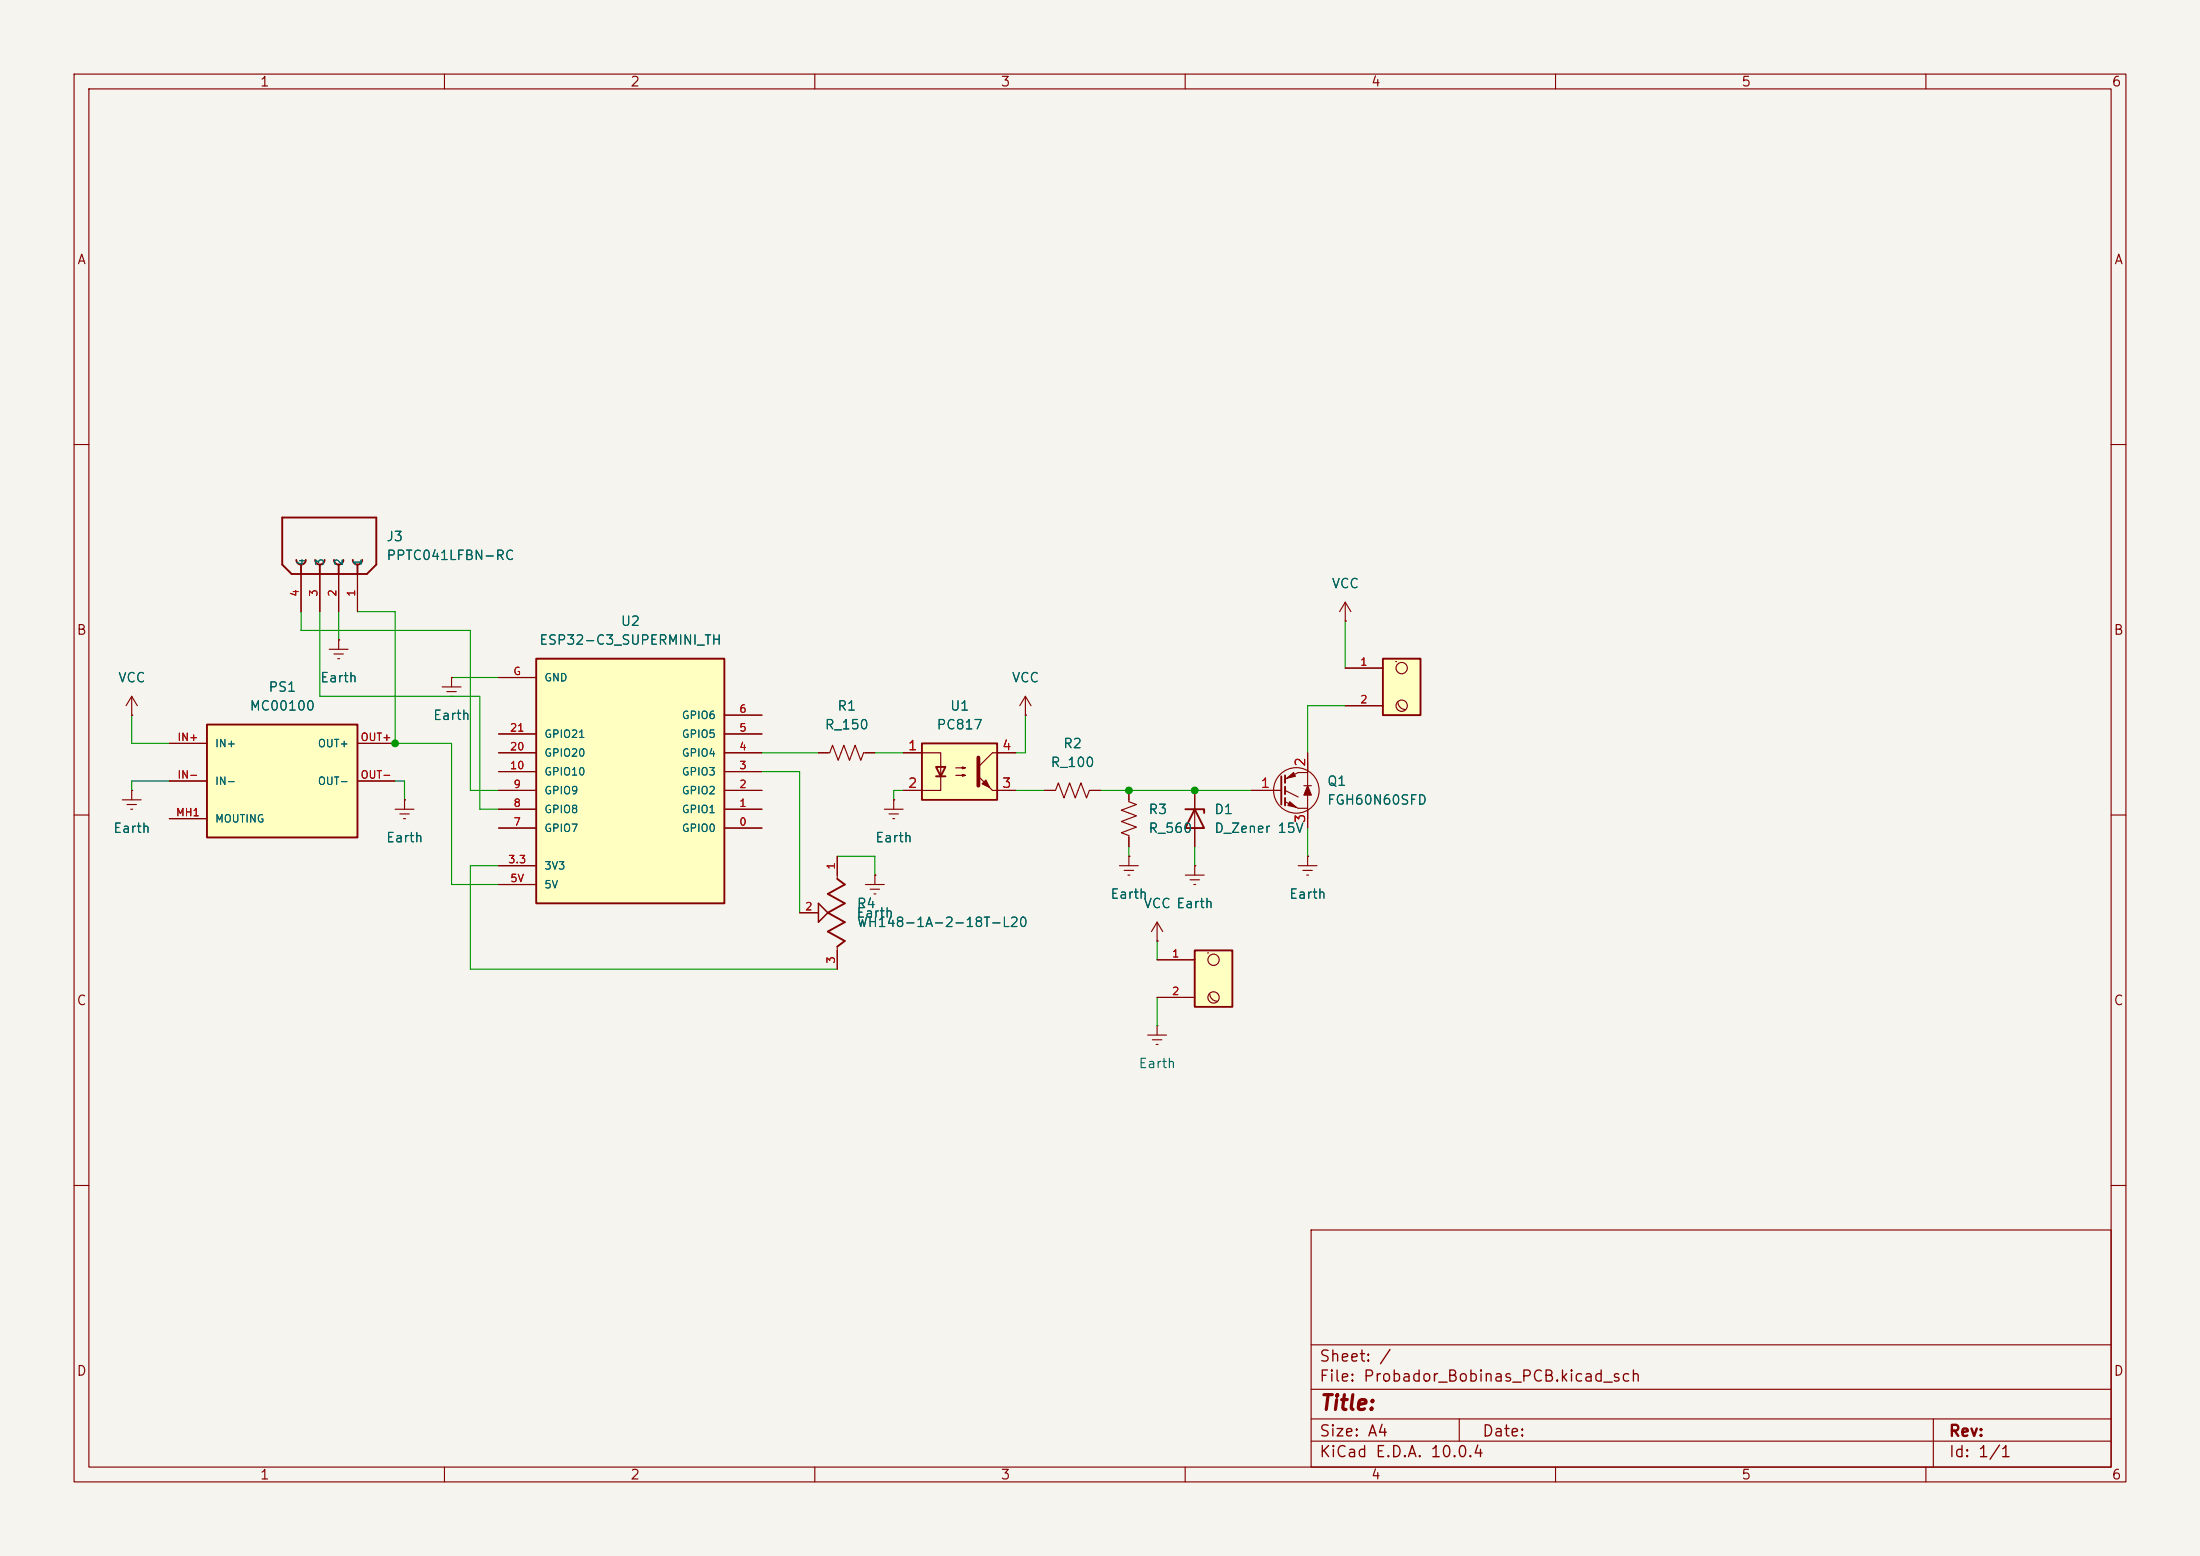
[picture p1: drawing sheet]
<svg xmlns="http://www.w3.org/2000/svg" width="297mm" height="210mm" viewBox="0 0 297 210" stroke-linecap="round" stroke-linejoin="round" font-family="sans-serif">
<path d="M0 0h297v210h-297z" fill="#f5f4ef" stroke="#f5f4ef" stroke-width=".14"/>
<g fill="none" stroke="#840000" stroke-width=".15">
<path d="M10 10h277v190h-277zM12 12h273v186h-273zM60 10v2M110 10v2M160 10v2M210 10v2M260 10v2M10 60h2M285 60h2M10 110h2M285 110h2M10 160h2"/>
<path d="M177 166h108v32h-108zM285 160h2M60 198v2M110 198v2M160 198v2M177 194.5h108M177 191.5h108M177 187.5h108M177 181.5h108M197 191.5v3M210 198v2M260 198v2"/>
<path d="M261 191.5v6.5"/>
</g>
<path d="M72.4 88.9h25.4v33h-25.4z" fill="#ffffc2"/>
<path d="M38.1 69.9h12.7v6.3l-1.3 1.3h-10.1l-1.3-1.3zM40 75.6a.64 .64 0 0 0 .6 .6 .64 .64 0 0 0 .7-.6M40.6 76.2v1.3M42.5 75.6a.64 .64 0 0 0 .7 .6 .64 .64 0 0 0 .6-.6M43.2 76.2v1.3M45.1 75.6a.64 .64 0 0 0 .6 .6 .64 .64 0 0 0 .7-.6M45.7 76.2v1.3M47.6 75.6a.64 .64 0 0 0 .7 .6 .64 .64 0 0 0 .6-.6M48.3 76.2v1.3M72.4 88.9h25.4v33h-25.4zM113 118.6l1 .8-2.2 1.3 2.2 1.2-2.2 1.3 2.2 1.3-2.2 1.2 2.2 1.3-1 .8" fill="none" stroke="#840000" stroke-width=".25"/>
<g fill="none" stroke="#840000" stroke-width=".15">
<path d="M40.6 77.5v5.1M43.2 77.5v5.1M45.7 77.5v5.1M48.3 77.5v5.1M67.3 99.1h5.1M67.3 91.4h5.1M97.8 99.1h5.1M97.8 96.5h5.1M67.3 111.8h5.1M67.3 109.2h5.1M67.3 106.7h5.1M67.3 104.1h5.1"/>
<path d="M67.3 116.8h5.1M67.3 101.6h5.1M67.3 119.4h5.1M97.8 111.8h5.1M97.8 109.2h5.1M97.8 106.7h5.1M97.8 104.1h5.1M97.8 101.6h5.1M113 115.6v3M107.9 123.2h2.6M113 127.8v3"/>
</g>
<path d="M110.5 121.9l1.3 1.3-1.3 1.3z" fill="none" stroke="#840000" stroke-width=".2"/>
<path d="M124.5 100.3h10.1v7.7h-10.1z" fill="#ffffc2"/>
<path d="M124.5 100.3h10.1v7.7h-10.1zM126.4 103.5h1.2l-.6 1.3zM126.4 104.8h1.2" fill="none" stroke="#840000" stroke-width=".25"/>
<g fill="none" stroke="#840000" stroke-width=".15">
<path d="M110.5 101.6h1.5l.4-1 .8 2 .7-2 .8 2 .7-2 .8 2 .4-1h1.5M116.8 119.4h2.6M118.1 118.1h.1M118.1 118.1v1.3M119.4 109.2h2.5M120 109.9h1.3M120.5 110.5h.3M120.6 108h.1M120.6 108v1.2M121.9 101.6h5.1v5.1h-5.1M129 103.6h1.3l-.4 .2v-.3l.4 .1M129 104.6h1.3l-.4 .2v-.3l.4 .1"/>
<path d="M134 106.7h3.2M137.2 101.6h-3.2l-1.9 1.9M117.5 120h1.2M118 120.7h.2M154.9 139.7h2.6M156.2 138.4h.1M156.2 138.4v1.3M155.6 140.3h1.2M156.1 141h.2"/>
</g>
<path d="M132.1 102.2v3.8" fill="none" stroke="#840000" stroke-width=".51"/>
<g fill="#840000" stroke="#840000" stroke-width=".15">
<path d="M132.6 105.8l.5-.5 .5 1z"/>
<path d="M132.1 104.8l1.9 1.9z"/>
</g>
<path d="M186.7 88.9h5.1v7.6h-5.1z" fill="#ffffc2"/>
<g fill="none" stroke="#840000" stroke-width=".15">
<path d="M181.6 90.2h5.1M181.6 95.3h5.1M188.4 89.3h.1M188.7 94.7a1.02 1.02 0 0 0 1 1.1M16.5 108h2.5M17.1 108.6h1.3M17.7 109.2h.2M17.8 106.7h.1M17.8 106.7v1.3"/>
<circle cx="189.2" cy="95.2" r=".76"/>
<circle cx="189.2" cy="90.2" r=".76"/>
</g>
<path d="M186.7 88.9h5.1v7.6h-5.1z" fill="none" stroke="#840000" stroke-width=".25"/>
<path d="M161.3 128.3h5.1v7.6h-5.1z" fill="#ffffc2"/>
<g fill="none" stroke="#840000" stroke-width=".15">
<path d="M59.7 92.7h2.5M60.3 93.3h1.3M60.8 94h.3M61 91.4h.1M61 91.4v1.3M138.4 96.5h.1M138.4 94l-.7 1.3M138.4 94l.8 1.3M138.4 94v2.5M181.6 83.8h.1M181.6 81.3l-.8 1.3M181.6 81.3l.8 1.3"/>
<path d="M181.6 81.3v2.5M141 106.7h1.5l.4-1 .7 2 .8-2 .8 2 .7-2 .8 2 .4-1h1.5M151.1 116.8h2.6M151.8 117.5h1.2M152.3 118.1h.2M152.4 115.6h.1M152.4 106.7v1.5l1 .4-2 .7 2 .8-2 .8 2 .7-2 .8 1 .4v1.5M152.4 115.6v1.2M160 118.1h2.6M160.7 118.7h1.2M161.2 119.4h.2M161.3 116.8h.1"/>
<path d="M161.3 116.8v1.3M168.9 106.7h4.1M173.5 108.2l1.8 .9h1.2M173.5 106.7l1.8 .9M175.3 116.8h2.5M175.9 117.5h1.3M176 106h1M176.4 118.1h.3M176.5 115.6h.1M176.5 104.3h-1.2l-1.8 .9M176.5 101.6v10.2M176.5 115.6v1.2"/>
<path d="M156.2 127h.1M156.2 129.5h5.1M156.2 134.6h5.1M156.2 124.5l-.8 1.2M156.2 124.5l.8 1.2M156.2 124.5v2.5M163 128.6h.1M163.3 134.1a1.02 1.02 0 0 0 1 1"/>
<circle cx="175" cy="106.7" r="3.1"/>
<circle cx="163.8" cy="134.6" r=".76"/>
<circle cx="163.8" cy="129.5" r=".76"/>
</g>
<path d="M173 104.8v3.8M173.5 104.6v1.1M173.5 106.2v1M173.5 107.7v1M161.3 128.3h5.1v7.6h-5.1z" fill="none" stroke="#840000" stroke-width=".25"/>
<g fill="#840000" stroke="#840000" stroke-width=".15">
<path d="M176.5 106l.5 1.3h-1z"/>
<path d="M174.1 108.2l.9 .8-1.1-.3z"/>
<path d="M173.7 105l.9-.7 .3 .5z"/>
</g>
<path d="M27.9 97.8h20.4v15.2h-20.4z" fill="#ffffc2"/>
<path d="M27.9 97.8h20.4v15.2h-20.4zM160 109.2h2.6v.5M161.3 109.2l1.3 2.6h-2.6z" fill="none" stroke="#840000" stroke-width=".25"/>
<g fill="none" stroke="#840000" stroke-width=".15">
<path d="M40.6 77.5v5.1M43.2 77.5v5.1M45.7 77.5v5.1M48.3 77.5v5.1M17.8 96.5h.1M17.8 94l-.8 1.3M17.8 94l.7 1.3M17.8 94v2.5M44.4 87.6h2.6M45.1 88.3h1.3M45.6 88.9h.2M45.7 86.4h.1"/>
<path d="M45.7 86.4v1.2M61 91.4h.1M67.3 99.1h5.1M67.3 91.4h5.1M97.8 99.1h5.1M97.8 96.5h5.1M138.4 96.5h.1M181.6 83.8h.1M181.6 90.2h5.1M181.6 95.3h5.1M17.8 106.7h.1M22.9 100.3h5"/>
<path d="M22.9 105.4h5M22.9 110.5h5M48.3 100.3h5M48.3 105.4h5M53.3 109.2h2.6M54 109.9h1.2M54.5 110.5h.2M54.6 108h.1M54.6 108v1.2M67.3 109.2h5.1M67.3 111.8h5.1M67.3 106.7h5.1"/>
<path d="M67.3 104.1h5.1M67.3 116.8h5.1M67.3 101.6h5.1M67.3 119.4h5.1M97.8 109.2h5.1M97.8 111.8h5.1M97.8 106.7h5.1M97.8 104.1h5.1M97.8 101.6h5.1M110.5 101.6h1.3M113 115.6v2.5M116.8 101.6h1.3"/>
<path d="M118.1 118.1h.1M120.6 108h.1M121.9 106.7h2.6M121.9 101.6h2.6M134.6 106.7h2.6M134.6 101.6h2.6M141 106.7h1.2M147.3 106.7h1.3M152.4 115.6h.1M152.4 106.7v1.3M152.4 113v1.3M161.3 116.8h.1"/>
<path d="M161.3 106.7v7.6M168.9 106.7h3.8M176.5 115.6h.1M176.5 101.6v2.5M176.5 109.2v2.6M107.9 123.2h2.6M113 128.3v2.5M156.2 127h.1M156.2 129.5h5.1M156.2 134.6h5.1"/>
</g>
<g fill="none" stroke="#009600" stroke-width=".15">
<path d="M17.8 96.5v3.8h5.1M40.6 82.6v2.5h22.9v21.6h3.8M43.2 82.6v11.4h21.6v15.2h2.5M45.7 82.6v3.8M48.3 82.6h5v17.7h7.7v19.1h6.3M61 91.4h6.3M138.4 96.5v5.1h-1.2M181.6 83.8v6.4M181.6 95.3h-5.1v6.3M22.9 105.4h-5.1v1.3M53.3 105.4h1.3v2.6M67.3 116.8h-3.8v14h49.5"/>
<path d="M102.9 104.1h5v19.1M102.9 101.6h7.6M113 115.6h5.1v2.5M118.1 101.6h3.8M121.9 106.7h-1.3v1.3M137.2 106.7h3.8M148.6 106.7h20.3M152.4 114.3v1.3M161.3 114.3v2.5M176.5 111.8v3.8M156.2 127v2.5M156.2 134.6v3.8"/>
</g>
<g fill="#009600" stroke="#009600" stroke-width=".14">
<circle cx="53.3" cy="100.3" r=".46"/>
<circle cx="152.4" cy="106.7" r=".46"/>
<circle cx="161.3" cy="106.7" r=".46"/>
</g>
<text font-size="2" fill="#840000" x="178" y="190.8">Title:</text>
<g font-size="1.5" fill="#840000">
<text x="178" y="184.2">Sheet: /</text>
<text x="178" y="186.9">File: Probador_Bobinas_PCB.kicad_sch</text>
<text x="178" y="197.1">KiCad E.D.A. 10.0.4</text>
<text x="178" y="194.3">Size: A4</text>
<text x="200" y="194.3">Date:</text>
<text x="263" y="194.3">Rev:</text>
<text x="263" y="197.1">Id: 1/1</text>
</g>
<g font-size="1.3" fill="#840000">
<text x="35" y="12">1</text>
<text x="85" y="12">2</text>
<text x="135" y="12">3</text>
<text x="185" y="12">4</text>
<text x="235" y="12">5</text>
<text x="285" y="12">6</text>
<text x="10.3" y="36">A</text>
<text x="285.3" y="36">A</text>
<text x="10.3" y="86">B</text>
<text x="285.3" y="86">B</text>
<text x="10.3" y="136">C</text>
<text x="285.3" y="136">C</text>
<text x="10.3" y="186">D</text>
<text x="285.3" y="186">D</text>
<text x="35" y="200">1</text>
<text x="85" y="200">2</text>
<text x="135" y="200">3</text>
<text x="185" y="200">4</text>
<text x="235" y="200">5</text>
<text x="285" y="200">6</text>
</g>
<g font-size="1.3" fill="#006464">
<text x="52.1" y="73.4">J3</text>
<text x="52.1" y="75.9">PPTC041LFBN-RC</text>
<text x="179.7" y="79.7">VCC</text>
<text x="72.7" y="87.3">ESP32-C3_SUPERMINI_TH</text>
<text x="83.7" y="84.8">U2</text>
<text x="15.9" y="92.4">VCC</text>
<text x="36.2" y="93.7">PS1</text>
<text x="43.1" y="92.4">Earth</text>
<text x="136.5" y="92.4">VCC</text>
<text x="33.6" y="96.2">MC00100</text>
<text x="58.4" y="97.5">Earth</text>
<text x="111.3" y="98.8">R_150</text>
<text x="113" y="96.2">R1</text>
<text x="126.4" y="98.8">PC817</text>
<text x="128.2" y="96.2">U1</text>
<text x="143.4" y="101.3">R2</text>
<text x="141.7" y="103.8">R_100</text>
<text x="179.1" y="106.4">Q1</text>
<text x="15.2" y="112.7">Earth</text>
<text x="154.9" y="110.2">R3</text>
<text x="154.9" y="112.7">R_560</text>
<text x="163.8" y="110.2">D1</text>
<text x="163.8" y="112.7">D_Zener 15V</text>
<text x="179.1" y="108.9">FGH60N60SFD</text>
<text x="52" y="114">Earth</text>
<text x="118.1" y="114">Earth</text>
<text x="115.5" y="124.2">Earth</text>
<text x="115.6" y="122.9">R4</text>
<text x="115.6" y="125.4">WH148-1A-2-18T-L20</text>
<text x="149.8" y="121.6">Earth</text>
<text x="154.3" y="122.9">VCC Earth</text>
<text x="173.9" y="121.6">Earth</text>
<text x="153.6" y="144.5">Earth</text>
</g>
<g font-size="1.3" fill="#a90000">
<text x="122.5" y="101.6">1</text>
<text x="135.2" y="101.6">4</text>
<text x="122.5" y="106.7">2</text>
<text x="135.2" y="106.7">3</text>
<text x="170.1" y="106.7">1</text>
<text x="176.5" y="103.6" transform="rotate(-90 176.5 103.6)">2</text>
<text x="176.5" y="111.2" transform="rotate(-90 176.5 111.2)">3</text>
</g>
<g font-size="1" fill="#006464">
<text x="41.4" y="76.5" transform="rotate(-90 41.4 76.5)">4</text>
<text x="44" y="76.5" transform="rotate(-90 44 76.5)">3</text>
<text x="46.5" y="76.5" transform="rotate(-90 46.5 76.5)">2</text>
<text x="49" y="76.5" transform="rotate(-90 49 76.5)">1</text>
<text x="73.4" y="92.2">GND</text>
<text x="29" y="101.1">IN+</text>
<text x="42.8" y="101.1">OUT+</text>
<text x="73.4" y="99.8">GPIO21</text>
<text x="92" y="99.8">GPIO5</text>
<text x="92" y="97.3">GPIO6</text>
<text x="29" y="106.2">IN-</text>
<text x="42.8" y="106.2">OUT-</text>
<text x="73.4" y="107.5">GPIO9</text>
<text x="73.4" y="104.9">GPIO10</text>
<text x="73.4" y="102.4">GPIO20</text>
<text x="92" y="107.5">GPIO2</text>
<text x="92" y="104.9">GPIO3</text>
<text x="92" y="102.4">GPIO4</text>
<text x="29" y="111.3">MOUTING</text>
<text x="73.4" y="112.5">GPIO7</text>
<text x="73.4" y="110">GPIO8</text>
<text x="92" y="112.5">GPIO0</text>
<text x="92" y="110">GPIO1</text>
<text x="73.4" y="117.6">3V3</text>
<text x="73.4" y="120.2">5V</text>
</g>
<g font-size="1" fill="#a90000">
<text x="40.6" y="80.6" transform="rotate(-90 40.6 80.6)">4</text>
<text x="43.1" y="80.6" transform="rotate(-90 43.1 80.6)">3</text>
<text x="45.6" y="80.6" transform="rotate(-90 45.6 80.6)">2</text>
<text x="48.2" y="80.6" transform="rotate(-90 48.2 80.6)">1</text>
<text x="69.2" y="91.4">G</text>
<text x="183.5" y="90.1">1</text>
<text x="183.5" y="95.2">2</text>
<text x="23.9" y="100.3">IN+</text>
<text x="48.6" y="100.3">OUT+</text>
<text x="68.8" y="101.5">20</text>
<text x="68.8" y="99">21</text>
<text x="99.7" y="101.5">4</text>
<text x="99.7" y="99">5</text>
<text x="99.7" y="96.4">6</text>
<text x="23.9" y="105.3">IN-</text>
<text x="48.6" y="105.3">OUT-</text>
<text x="68.8" y="104.1">10</text>
<text x="69.2" y="106.6">9</text>
<text x="99.7" y="106.6">2</text>
<text x="99.7" y="104.1">3</text>
<text x="23.7" y="110.4">MH1</text>
<text x="69.2" y="111.7">7</text>
<text x="69.2" y="109.1">8</text>
<text x="99.7" y="111.7">0</text>
<text x="99.7" y="109.1">1</text>
<text x="68.5" y="116.8">3.3</text>
<text x="68.8" y="119.3">5V</text>
<text x="113" y="117.5" transform="rotate(-90 113 117.5)">1</text>
<text x="108.6" y="123.1">2</text>
<text x="113" y="130.2" transform="rotate(-90 113 130.2)">3</text>
<text x="158.1" y="129.5">1</text>
<text x="158.1" y="134.5">2</text>
</g>
</svg>
